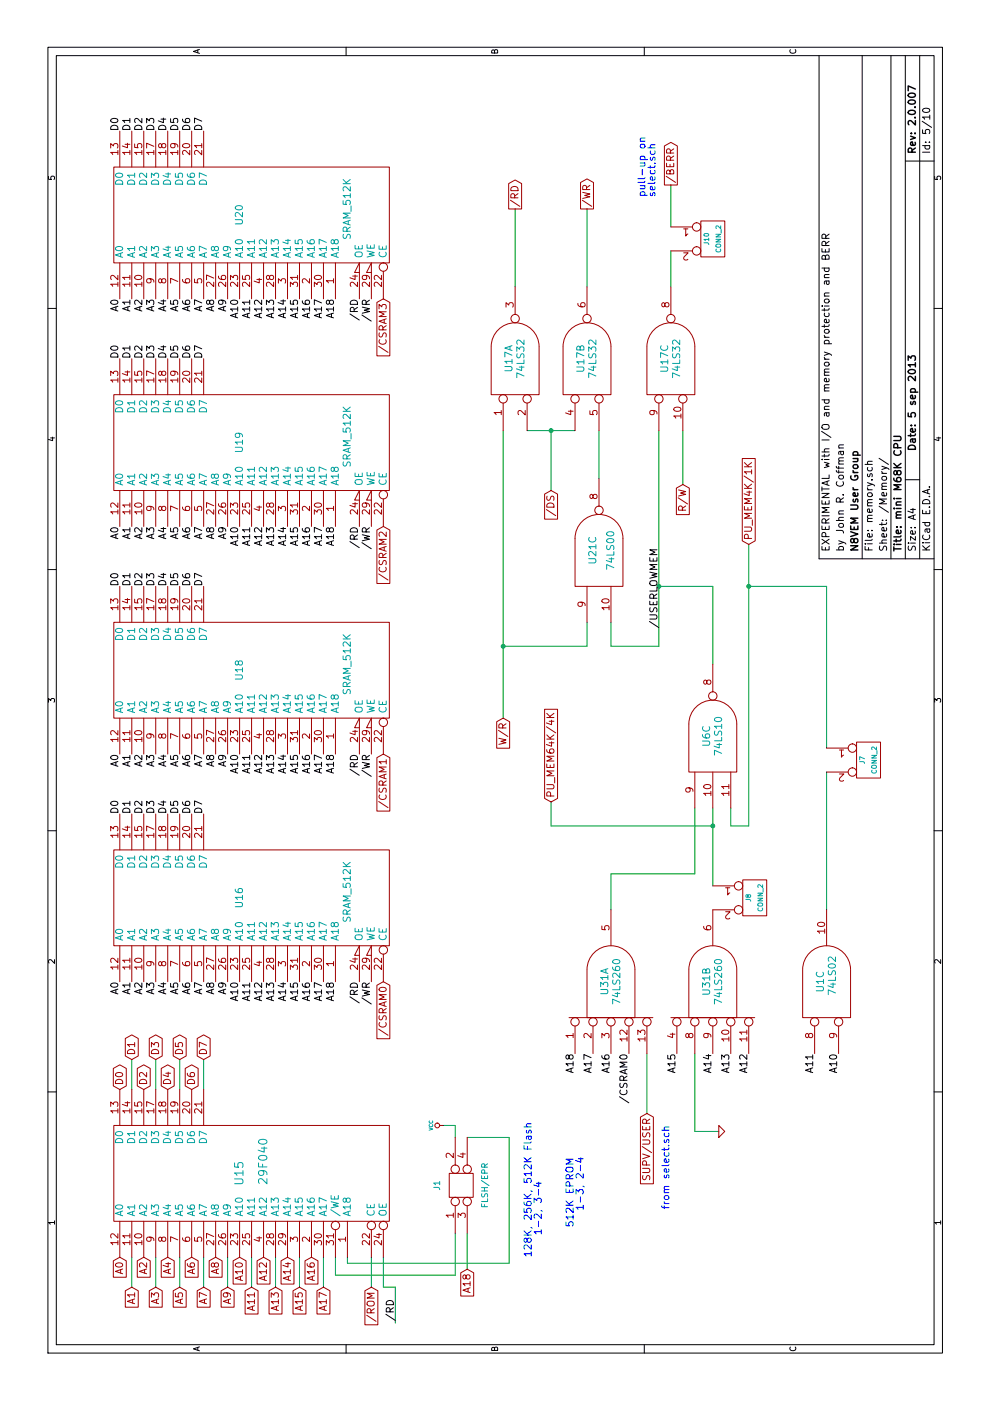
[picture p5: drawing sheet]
EESchema Schematic File Version 4
LIBS:babyM68K-cache
EELAYER 29 0
EELAYER END
$Descr A4 11693 8268
encoding utf-8
Sheet 5 10
Title "mini M68K CPU"
Date "5 sep 2013"
Rev "2.0.007"
Comp "N8VEM User Group"
Comment1 "by John R. Coffman"
Comment2 "EXPERIMENTAL with I/O and memory protection and BERR"
Comment3 ""
Comment4 ""
$EndDescr
Wire Wire Line
	5250 6900 4100 6900
Connection ~ 6800 5500
Wire Wire Line
	8100 5500 6300 5500
Wire Wire Line
	10150 5600 9800 5600
Connection ~ 4800 5950
Wire Wire Line
	4800 4600 4800 5950
Wire Wire Line
	4800 4600 5000 4600
Wire Wire Line
	5450 6900 6800 6900
Wire Wire Line
	6800 6900 6800 6250
Wire Wire Line
	4800 6250 4800 6100
Wire Wire Line
	4800 6100 4950 6100
Wire Wire Line
	6150 5950 6800 5950
Wire Wire Line
	6800 5950 6800 5500
Wire Wire Line
	6300 5500 6300 5100
Wire Wire Line
	6300 5100 6500 5100
Connection ~ 6300 4200
Wire Wire Line
	6500 4900 6300 4900
Wire Wire Line
	6300 4900 6300 4200
Wire Wire Line
	9950 4300 9300 4300
Wire Wire Line
	8100 4200 5700 4200
Wire Wire Line
	8100 4400 8100 4800
Wire Wire Line
	1200 3200 950  3200
Wire Wire Line
	950  3200 950  3300
Wire Wire Line
	950  3300 650  3300
Wire Wire Line
	1100 3900 1400 3900
Wire Wire Line
	2200 3800 2300 3800
Wire Wire Line
	2300 3800 2300 3700
Wire Wire Line
	2600 1300 2850 1300
Wire Wire Line
	2600 1700 2850 1700
Wire Wire Line
	1200 1300 950  1300
Wire Wire Line
	950  1700 1200 1700
Wire Wire Line
	950  2100 1200 2100
Wire Wire Line
	950  2500 1200 2500
Wire Wire Line
	950  2700 1200 2700
Wire Wire Line
	1200 2300 950  2300
Wire Wire Line
	1200 1900 950  1900
Wire Wire Line
	1200 1500 950  1500
Wire Wire Line
	950  1100 1200 1100
Wire Wire Line
	2600 1500 2850 1500
Wire Wire Line
	2600 1100 2850 1100
Wire Wire Line
	1200 2800 1050 2800
Wire Wire Line
	1050 2800 1050 3800
Wire Wire Line
	1050 3800 1400 3800
Wire Wire Line
	1200 2900 1150 2900
Wire Wire Line
	1150 2900 1150 4250
Wire Wire Line
	1150 4250 2200 4250
Wire Wire Line
	2200 4250 2200 3900
Wire Wire Line
	1200 3100 950  3100
Wire Wire Line
	7600 4600 8100 4600
Connection ~ 8100 4600
Wire Wire Line
	9950 4900 9300 4900
Wire Wire Line
	2400 5400 2900 5400
Wire Wire Line
	4100 5100 4400 5100
Wire Wire Line
	4400 5100 4400 5800
Wire Wire Line
	4400 5800 4950 5800
Wire Wire Line
	7700 5000 8100 5000
Wire Wire Line
	2900 5800 2250 5800
Wire Wire Line
	2250 5800 2250 6000
Wire Wire Line
	4300 5950 4950 5950
Wire Wire Line
	7150 6250 4800 6250
Connection ~ 6800 6250
Wire Wire Line
	9300 5600 9600 5600
Wire Wire Line
	7650 5700 8100 5700
$Comp
L babyM68K-rescue:74LS02 U1
U 3 2
P 3500 6900
F 0 "U1" H 3500 6950 60  0000 C CNN
F 1 "74LS02" H 3550 6850 60  0000 C CNN
F 2 "" H 3500 6900 50  0001 C CNN
F 3 "" H 3500 6900 50  0001 C CNN
	3    3500 6900
	1    0    0    -1  
$EndComp
Text Notes 1600 5600 0    60   ~ 0
from select.sch
Text GLabel 7650 5700 0    60   Input ~ 0
R/W
Text Notes 10050 5400 0    60   ~ 0
pull-up on\nselect.sch
$Comp
L babyM68K-rescue:CONN_2 J10
U 1 1
P 9700 5950
F 0 "J10" V 9650 5950 40  0000 C CNN
F 1 "CONN_2" V 9750 5950 40  0000 C CNN
F 2 "" H 9700 5950 50  0001 C CNN
F 3 "" H 9700 5950 50  0001 C CNN
	1    9700 5950
	0    1    1    0   
$EndComp
$Comp
L babyM68K-rescue:74LS32 U17
U 3 2
P 8700 5600
F 0 "U17" H 8700 5650 60  0000 C CNN
F 1 "74LS32" H 8700 5550 60  0000 C CNN
F 2 "" H 8700 5600 50  0001 C CNN
F 3 "" H 8700 5600 50  0001 C CNN
	3    8700 5600
	1    0    0    -1  
$EndComp
Text GLabel 5000 4600 2    60   Input ~ 0
PU_MEM64K/4K
Text GLabel 7150 6250 2    60   Input ~ 0
PU_MEM4K/1K
$Comp
L babyM68K-rescue:CONN_2 J8
U 1 1
P 4200 6300
F 0 "J8" V 4150 6300 40  0000 C CNN
F 1 "CONN_2" V 4250 6300 40  0000 C CNN
F 2 "" H 4200 6300 50  0001 C CNN
F 3 "" H 4200 6300 50  0001 C CNN
	1    4200 6300
	0    1    1    0   
$EndComp
$Comp
L babyM68K-rescue:CONN_2 J7
U 1 1
P 5350 7250
F 0 "J7" V 5300 7250 40  0000 C CNN
F 1 "CONN_2" V 5400 7250 40  0000 C CNN
F 2 "" H 5350 7250 50  0001 C CNN
F 3 "" H 5350 7250 50  0001 C CNN
	1    5350 7250
	0    1    1    0   
$EndComp
Text Label 6450 5500 0    60   ~ 0
/USERLOWMEM
$Comp
L babyM68K-rescue:74LS260 U31
U 1 2
P 3500 5100
F 0 "U31" H 3500 5150 60  0000 C CNN
F 1 "74LS260" H 3500 5050 60  0000 C CNN
F 2 "" H 3500 5100 50  0001 C CNN
F 3 "" H 3500 5100 50  0001 C CNN
	1    3500 5100
	1    0    0    -1  
$EndComp
$Comp
L babyM68K-rescue:GND #PWR09
U 1 1
P 2250 6000
F 0 "#PWR09" H 2250 6000 30  0001 C CNN
F 1 "GND" H 2250 5930 30  0001 C CNN
F 2 "" H 2250 6000 50  0001 C CNN
F 3 "" H 2250 6000 50  0001 C CNN
	1    2250 6000
	1    0    0    -1  
$EndComp
$Comp
L babyM68K-rescue:74LS00 U21
U 3 1
P 7100 5000
F 0 "U21" H 7100 5050 60  0000 C CNN
F 1 "74LS00" H 7100 4900 60  0000 C CNN
F 2 "" H 7100 5000 50  0001 C CNN
F 3 "" H 7100 5000 50  0001 C CNN
	3    7100 5000
	1    0    0    -1  
$EndComp
Text GLabel 10150 5600 2    60   Output ~ 0
/BERR
$Comp
L babyM68K-rescue:74LS10 U6
U 3 1
P 5550 5950
F 0 "U6" H 5550 6000 60  0000 C CNN
F 1 "74LS10" H 5550 5900 60  0000 C CNN
F 2 "" H 5550 5950 50  0001 C CNN
F 3 "" H 5550 5950 50  0001 C CNN
	3    5550 5950
	1    0    0    -1  
$EndComp
Text GLabel 2400 5400 0    60   Input ~ 0
SUPV/USER
Text Label 2900 5250 2    60   ~ 0
/CSRAM0
Text Label 2900 7000 2    60   ~ 0
A10
Text Label 2900 6800 2    60   ~ 0
A11
Text Label 2900 4800 2    60   ~ 0
A18
Text Label 2900 4950 2    60   ~ 0
A17
Text Label 2900 5100 2    60   ~ 0
A16
Text Label 2900 5950 2    60   ~ 0
A14
Text Label 2900 5650 2    60   ~ 0
A15
Text Label 2900 6100 2    60   ~ 0
A13
Text Label 2900 6250 2    60   ~ 0
A12
$Comp
L babyM68K-rescue:74LS260 U31
U 2 2
P 3500 5950
F 0 "U31" H 3500 6000 60  0000 C CNN
F 1 "74LS260" H 3500 5900 60  0000 C CNN
F 2 "" H 3500 5950 50  0001 C CNN
F 3 "" H 3500 5950 50  0001 C CNN
	2    3500 5950
	1    0    0    -1  
$EndComp
Text GLabel 9950 4900 2    60   Output ~ 0
/WR
Text GLabel 9950 4300 2    60   Output ~ 0
/RD
$Comp
L babyM68K-rescue:74LS32 U17
U 2 2
P 8700 4900
F 0 "U17" H 8700 4950 60  0000 C CNN
F 1 "74LS32" H 8700 4850 60  0000 C CNN
F 2 "" H 8700 4900 50  0001 C CNN
F 3 "" H 8700 4900 50  0001 C CNN
	2    8700 4900
	1    0    0    -1  
$EndComp
$Comp
L babyM68K-rescue:74LS32 U17
U 1 2
P 8700 4300
F 0 "U17" H 8700 4350 60  0000 C CNN
F 1 "74LS32" H 8700 4250 60  0000 C CNN
F 2 "" H 8700 4300 50  0001 C CNN
F 3 "" H 8700 4300 50  0001 C CNN
	1    8700 4300
	1    0    0    -1  
$EndComp
Text GLabel 5700 4200 0    60   Input ~ 0
W/R
Text GLabel 7600 4600 0    60   Input ~ 0
/DS
Text Label 850  3300 2    60   ~ 0
/RD
Text GLabel 950  3100 0    60   Input ~ 0
/ROM
Text Notes 1200 4450 0    60   ~ 0
128K, 256K, 512K Flash\n    1-2, 3-4
Text Notes 1450 4800 0    60   ~ 0
512K EPROM\n   1-3, 2-4
$Comp
L babyM68K-rescue:VCC #PWR010
U 1 1
P 2300 3700
F 0 "#PWR010" H 2300 3800 30  0001 C CNN
F 1 "VCC" H 2300 3800 30  0000 C CNN
F 2 "" H 2300 3700 50  0001 C CNN
F 3 "" H 2300 3700 50  0001 C CNN
	1    2300 3700
	1    0    0    -1  
$EndComp
$Comp
L babyM68K-rescue:CONN_2X2 J1
U 1 1
P 1800 3850
F 0 "J1" H 1800 4050 50  0000 C CNN
F 1 "FLSH/EPR" H 1800 3650 50  0000 C CNN
F 2 "" H 1800 3850 50  0001 C CNN
F 3 "" H 1800 3850 50  0001 C CNN
	1    1800 3850
	1    0    0    -1  
$EndComp
$Comp
L babyM68K-rescue:29F040 U15
U 1 1
P 1900 1900
F 0 "U15" H 1900 1800 70  0000 C CNN
F 1 "29F040" H 2000 1600 70  0000 C CNN
F 2 "" H 1900 1900 50  0001 C CNN
F 3 "" H 1900 1900 50  0001 C CNN
	1    1900 1900
	1    0    0    -1  
$EndComp
$Comp
L babyM68K-rescue:SRAM_512K U19
U 1 1
P 8000 2100
F 0 "U19" H 8000 2200 60  0000 C CNN
F 1 "SRAM_512K" H 8050 1300 60  0000 C CNN
F 2 "" H 8000 2100 50  0001 C CNN
F 3 "" H 8000 2100 50  0001 C CNN
	1    8000 2100
	1    0    0    -1  
$EndComp
Text Label 7300 1000 2    60   ~ 0
A0
Text Label 7300 1100 2    60   ~ 0
A1
Text Label 7300 1200 2    60   ~ 0
A2
Text Label 7300 1300 2    60   ~ 0
A3
Text Label 7300 1400 2    60   ~ 0
A4
Text Label 7300 1500 2    60   ~ 0
A5
Text Label 7300 1600 2    60   ~ 0
A6
Text Label 7300 1700 2    60   ~ 0
A7
Text Label 7300 1800 2    60   ~ 0
A8
Text Label 7300 1900 2    60   ~ 0
A9
Text Label 7300 2000 2    60   ~ 0
A10
Text Label 7300 2100 2    60   ~ 0
A11
Text Label 7300 2200 2    60   ~ 0
A12
Text Label 7300 2300 2    60   ~ 0
A13
Text Label 7300 2400 2    60   ~ 0
A14
Text Label 7300 2500 2    60   ~ 0
A15
Text Label 7300 2600 2    60   ~ 0
A16
Text Label 7300 2700 2    60   ~ 0
A17
Text Label 7300 2800 2    60   ~ 0
A18
Text Label 8700 1000 0    60   ~ 0
D0
Text Label 8700 1100 0    60   ~ 0
D1
Text Label 8700 1200 0    60   ~ 0
D2
Text Label 8700 1300 0    60   ~ 0
D3
Text Label 8700 1400 0    60   ~ 0
D4
Text Label 8700 1500 0    60   ~ 0
D5
Text Label 8700 1600 0    60   ~ 0
D6
Text Label 8700 1700 0    60   ~ 0
D7
Text Label 7300 3000 2    60   ~ 0
/RD
Text Label 7300 3100 2    60   ~ 0
/WR
Text GLabel 7300 3200 0    60   Input ~ 0
/CSRAM2
Text GLabel 9200 3200 0    60   Input ~ 0
/CSRAM3
Text Label 9200 3100 2    60   ~ 0
/WR
Text Label 9200 3000 2    60   ~ 0
/RD
Text Label 10600 1700 0    60   ~ 0
D7
Text Label 10600 1600 0    60   ~ 0
D6
Text Label 10600 1500 0    60   ~ 0
D5
Text Label 10600 1400 0    60   ~ 0
D4
Text Label 10600 1300 0    60   ~ 0
D3
Text Label 10600 1200 0    60   ~ 0
D2
Text Label 10600 1100 0    60   ~ 0
D1
Text Label 10600 1000 0    60   ~ 0
D0
Text Label 9200 2800 2    60   ~ 0
A18
Text Label 9200 2700 2    60   ~ 0
A17
Text Label 9200 2600 2    60   ~ 0
A16
Text Label 9200 2500 2    60   ~ 0
A15
Text Label 9200 2400 2    60   ~ 0
A14
Text Label 9200 2300 2    60   ~ 0
A13
Text Label 9200 2200 2    60   ~ 0
A12
Text Label 9200 2100 2    60   ~ 0
A11
Text Label 9200 2000 2    60   ~ 0
A10
Text Label 9200 1900 2    60   ~ 0
A9
Text Label 9200 1800 2    60   ~ 0
A8
Text Label 9200 1700 2    60   ~ 0
A7
Text Label 9200 1600 2    60   ~ 0
A6
Text Label 9200 1500 2    60   ~ 0
A5
Text Label 9200 1400 2    60   ~ 0
A4
Text Label 9200 1300 2    60   ~ 0
A3
Text Label 9200 1200 2    60   ~ 0
A2
Text Label 9200 1100 2    60   ~ 0
A1
Text Label 9200 1000 2    60   ~ 0
A0
$Comp
L babyM68K-rescue:SRAM_512K U20
U 1 1
P 9900 2100
F 0 "U20" H 9900 2200 60  0000 C CNN
F 1 "SRAM_512K" H 9950 1300 60  0000 C CNN
F 2 "" H 9900 2100 50  0001 C CNN
F 3 "" H 9900 2100 50  0001 C CNN
	1    9900 2100
	1    0    0    -1  
$EndComp
$Comp
L babyM68K-rescue:SRAM_512K U18
U 1 1
P 6100 2100
F 0 "U18" H 6100 2200 60  0000 C CNN
F 1 "SRAM_512K" H 6150 1300 60  0000 C CNN
F 2 "" H 6100 2100 50  0001 C CNN
F 3 "" H 6100 2100 50  0001 C CNN
	1    6100 2100
	1    0    0    -1  
$EndComp
Text Label 5400 1000 2    60   ~ 0
A0
Text Label 5400 1100 2    60   ~ 0
A1
Text Label 5400 1200 2    60   ~ 0
A2
Text Label 5400 1300 2    60   ~ 0
A3
Text Label 5400 1400 2    60   ~ 0
A4
Text Label 5400 1500 2    60   ~ 0
A5
Text Label 5400 1600 2    60   ~ 0
A6
Text Label 5400 1700 2    60   ~ 0
A7
Text Label 5400 1800 2    60   ~ 0
A8
Text Label 5400 1900 2    60   ~ 0
A9
Text Label 5400 2000 2    60   ~ 0
A10
Text Label 5400 2100 2    60   ~ 0
A11
Text Label 5400 2200 2    60   ~ 0
A12
Text Label 5400 2300 2    60   ~ 0
A13
Text Label 5400 2400 2    60   ~ 0
A14
Text Label 5400 2500 2    60   ~ 0
A15
Text Label 5400 2600 2    60   ~ 0
A16
Text Label 5400 2700 2    60   ~ 0
A17
Text Label 5400 2800 2    60   ~ 0
A18
Text Label 6800 1000 0    60   ~ 0
D0
Text Label 6800 1100 0    60   ~ 0
D1
Text Label 6800 1200 0    60   ~ 0
D2
Text Label 6800 1300 0    60   ~ 0
D3
Text Label 6800 1400 0    60   ~ 0
D4
Text Label 6800 1500 0    60   ~ 0
D5
Text Label 6800 1600 0    60   ~ 0
D6
Text Label 6800 1700 0    60   ~ 0
D7
Text Label 5400 3000 2    60   ~ 0
/RD
Text Label 5400 3100 2    60   ~ 0
/WR
Text GLabel 5400 3200 0    60   Input ~ 0
/CSRAM1
Text GLabel 3500 3200 0    60   Input ~ 0
/CSRAM0
Text Label 3500 3100 2    60   ~ 0
/WR
Text Label 3500 3000 2    60   ~ 0
/RD
Text Label 4900 1700 0    60   ~ 0
D7
Text Label 4900 1600 0    60   ~ 0
D6
Text Label 4900 1500 0    60   ~ 0
D5
Text Label 4900 1400 0    60   ~ 0
D4
Text Label 4900 1300 0    60   ~ 0
D3
Text Label 4900 1200 0    60   ~ 0
D2
Text Label 4900 1100 0    60   ~ 0
D1
Text Label 4900 1000 0    60   ~ 0
D0
Text Label 3500 2800 2    60   ~ 0
A18
Text Label 3500 2700 2    60   ~ 0
A17
Text Label 3500 2600 2    60   ~ 0
A16
Text Label 3500 2500 2    60   ~ 0
A15
Text Label 3500 2400 2    60   ~ 0
A14
Text Label 3500 2300 2    60   ~ 0
A13
Text Label 3500 2200 2    60   ~ 0
A12
Text Label 3500 2100 2    60   ~ 0
A11
Text Label 3500 2000 2    60   ~ 0
A10
Text Label 3500 1900 2    60   ~ 0
A9
Text Label 3500 1800 2    60   ~ 0
A8
Text Label 3500 1700 2    60   ~ 0
A7
Text Label 3500 1600 2    60   ~ 0
A6
Text Label 3500 1500 2    60   ~ 0
A5
Text Label 3500 1400 2    60   ~ 0
A4
Text Label 3500 1300 2    60   ~ 0
A3
Text Label 3500 1200 2    60   ~ 0
A2
Text Label 3500 1100 2    60   ~ 0
A1
Text Label 3500 1000 2    60   ~ 0
A0
Text GLabel 2850 1700 2    60   BiDi ~ 0
D7
Text GLabel 2600 1600 2    60   BiDi ~ 0
D6
Text GLabel 2850 1500 2    60   BiDi ~ 0
D5
Text GLabel 2600 1400 2    60   BiDi ~ 0
D4
Text GLabel 2850 1300 2    60   BiDi ~ 0
D3
Text GLabel 2600 1200 2    60   BiDi ~ 0
D2
Text GLabel 2850 1100 2    60   BiDi ~ 0
D1
Text GLabel 2600 1000 2    60   BiDi ~ 0
D0
Text GLabel 1100 3900 0    60   Input ~ 0
A18
Text GLabel 950  2700 0    60   Input ~ 0
A17
Text GLabel 1200 2600 0    60   Input ~ 0
A16
Text GLabel 950  2500 0    60   Input ~ 0
A15
Text GLabel 1200 2400 0    60   Input ~ 0
A14
Text GLabel 950  2300 0    60   Input ~ 0
A13
Text GLabel 1200 2200 0    60   Input ~ 0
A12
Text GLabel 950  2100 0    60   Input ~ 0
A11
Text GLabel 1200 2000 0    60   Input ~ 0
A10
Text GLabel 950  1900 0    60   Input ~ 0
A9
Text GLabel 1200 1800 0    60   Input ~ 0
A8
Text GLabel 950  1700 0    60   Input ~ 0
A7
Text GLabel 1200 1600 0    60   Input ~ 0
A6
Text GLabel 950  1500 0    60   Input ~ 0
A5
Text GLabel 1200 1400 0    60   Input ~ 0
A4
Text GLabel 950  1300 0    60   Input ~ 0
A3
Text GLabel 1200 1200 0    60   Input ~ 0
A2
Text GLabel 950  1100 0    60   Input ~ 0
A1
Text GLabel 1200 1000 0    60   Input ~ 0
A0
$Comp
L babyM68K-rescue:SRAM_512K U16
U 1 1
P 4200 2100
F 0 "U16" H 4200 2200 60  0000 C CNN
F 1 "SRAM_512K" H 4250 1300 60  0000 C CNN
F 2 "" H 4200 2100 50  0001 C CNN
F 3 "" H 4200 2100 50  0001 C CNN
	1    4200 2100
	1    0    0    -1  
$EndComp
$EndSCHEMATC
